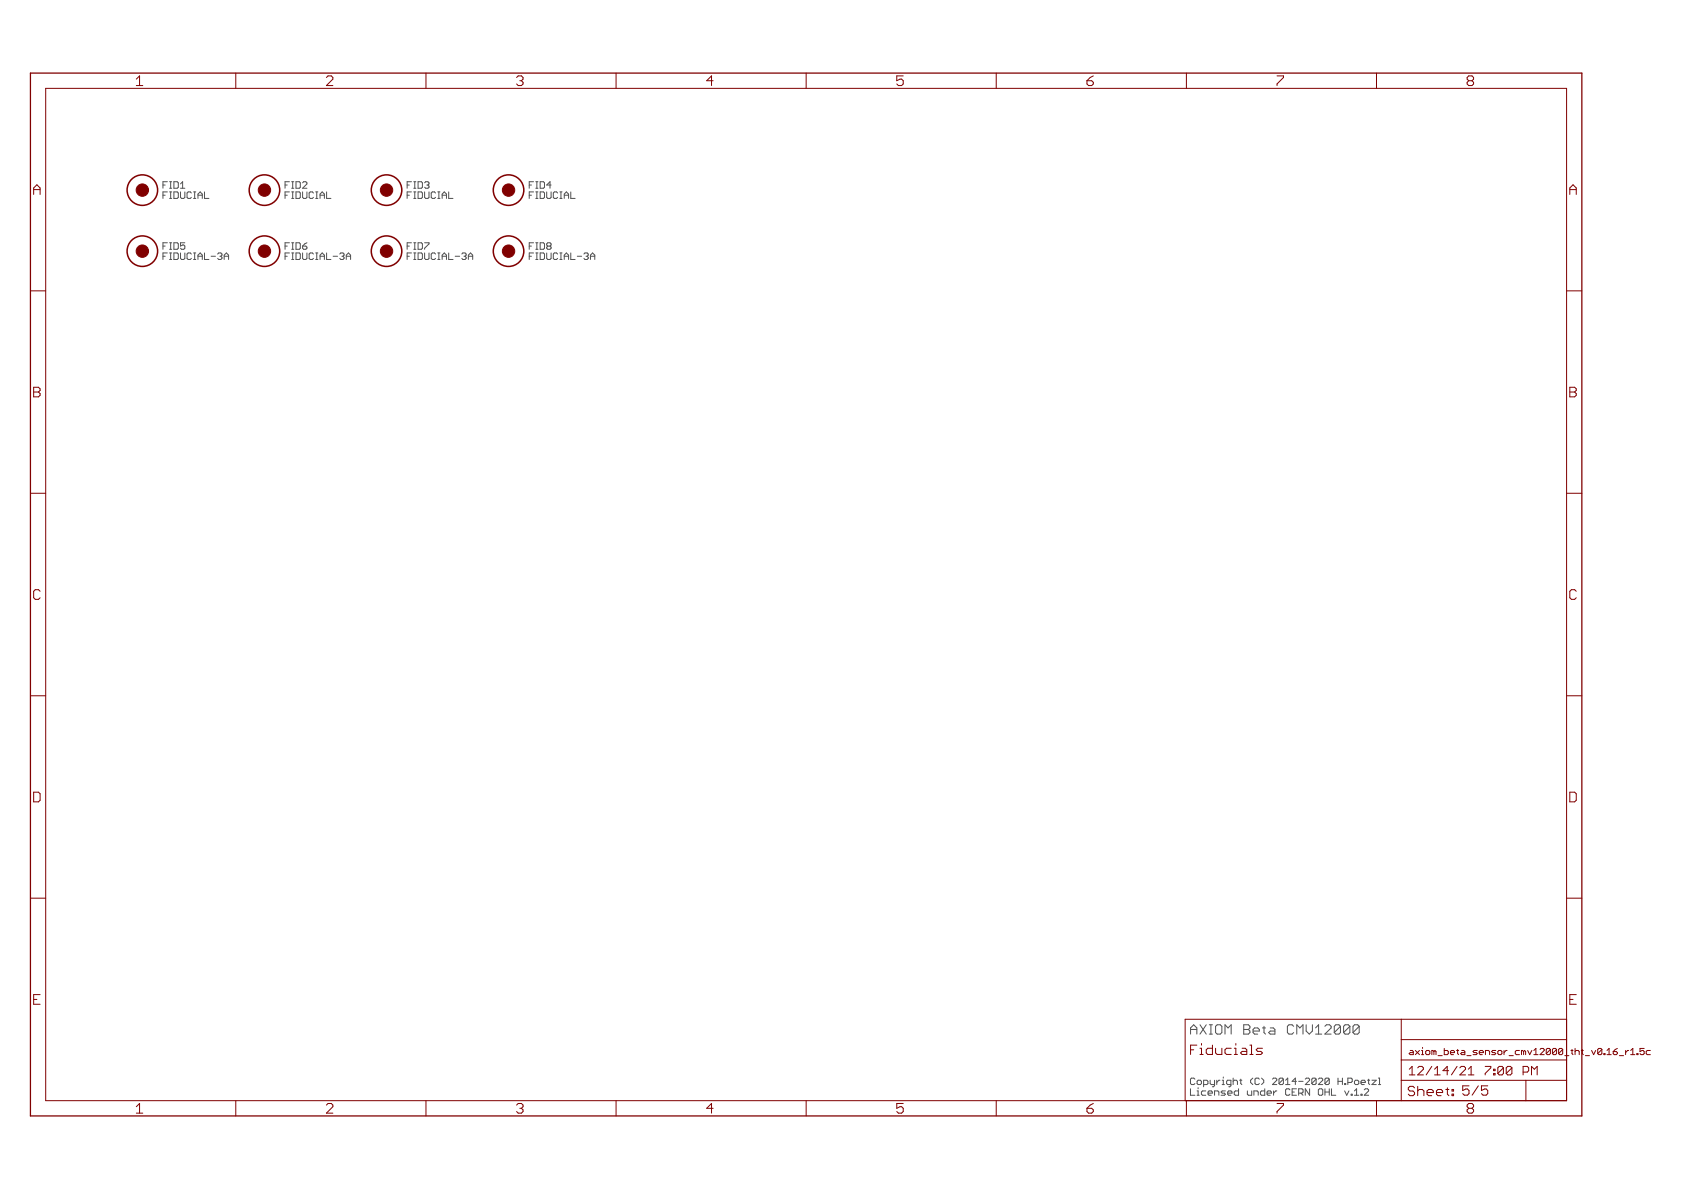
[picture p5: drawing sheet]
<svg xmlns="http://www.w3.org/2000/svg" width="420mm" height="297mm" viewBox="0 0 420 297" stroke-linecap="round" stroke-linejoin="round" font-family="sans-serif">
<path d="M338.9 255.8l.4 .4M339.3 256.2v1.5l-.4 .4M339.3 256.2l-1.5 1.5M341.7 272v.3l-1.1 1.1h1.1" fill="none" stroke="#505050" stroke-width=".25"/>
<g fill="none" stroke="#800000" stroke-width=".25">
<path d="M58.9 18.2v3.9M106.3 18.2v3.9M153.8 18.2v3.9M201.3 18.2v3.9M248.7 18.2v3.9M296.2 18.2v3.9M343.6 18.2v3.9M11.4 22.1h379.7v252.6h-379.7zM7.6 72.6h3.8M391.1 72.6h3.8M7.6 123.1h3.8M391.1 123.1h3.8"/>
<path d="M7.6 173.7h3.8M391.1 173.7h3.8M7.6 224.2h3.8M391.1 224.2h3.8M349.8 254.4v20.3M349.8 259.5h41.3M391.1 254.4h-95.2v20.3M58.9 274.7v3.9M106.3 274.7v3.9M153.8 274.7v3.9M201.3 274.7v3.9M248.7 274.7v3.9"/>
<path d="M296.2 274.7v3.9M343.6 274.7v3.9M349.8 269.7h41.3M349.8 264.6h41.3M380.9 269.7v5M411.2 262.2h.8M411.2 263.2h.8"/>
</g>
<path d="M7.6 18.2h387.3v260.4h-387.3z" fill="none" stroke="#800000" stroke-width=".32"/>
<g fill="none" stroke="#800000" stroke-width=".38">
<circle cx="35.5" cy="47.5" r="3.8"/>
<circle cx="66" cy="47.5" r="3.8"/>
<circle cx="96.5" cy="47.5" r="3.8"/>
<circle cx="127" cy="47.5" r="3.8"/>
<circle cx="35.5" cy="62.7" r="3.8"/>
<circle cx="66" cy="62.7" r="3.8"/>
<circle cx="96.5" cy="62.7" r="3.8"/>
<circle cx="127" cy="62.7" r="3.8"/>
</g>
<g fill="#800000" stroke="#800000" stroke-width=".25">
<circle cx="35.5" cy="47.5" r="1.55"/>
<circle cx="66" cy="47.5" r="1.55"/>
<circle cx="96.5" cy="47.5" r="1.55"/>
<circle cx="127" cy="47.5" r="1.55"/>
<circle cx="35.5" cy="62.7" r="1.55"/>
<circle cx="66" cy="62.7" r="1.55"/>
<circle cx="96.5" cy="62.7" r="1.55"/>
<circle cx="127" cy="62.7" r="1.55"/>
</g>
<g font-size="3.7" fill="#800000">
<text x="34" y="21.4">1</text>
<text x="81.5" y="21.4">2</text>
<text x="129" y="21.4">3</text>
<text x="176.4" y="21.4">4</text>
<text x="223.9" y="21.4">5</text>
<text x="271.4" y="21.4">6</text>
<text x="318.8" y="21.4">7</text>
<text x="366.3" y="21.4">8</text>
<text x="8.4" y="48.6">A</text>
<text x="391.9" y="48.6">A</text>
<text x="8.4" y="99.2">B</text>
<text x="391.9" y="99.2">B</text>
<text x="8.4" y="149.7">C</text>
<text x="391.9" y="149.7">C</text>
<text x="8.4" y="200.2">D</text>
<text x="391.9" y="200.2">D</text>
<text x="8.4" y="250.8">E</text>
<text x="391.9" y="250.8">E</text>
<text x="34" y="277.9">1</text>
<text x="81.5" y="277.9">2</text>
<text x="129" y="277.9">3</text>
<text x="176.4" y="277.9">4</text>
<text x="223.9" y="277.9">5</text>
<text x="271.4" y="277.9">6</text>
<text x="318.8" y="277.9">7</text>
<text x="366.3" y="277.9">8</text>
</g>
<text font-size="3.6" fill="#505050" x="297.1" y="258.2">AXIOM Beta CMV12000</text>
<g font-size="3.6" fill="#800000">
<text x="297.1" y="263.3">Fiducials</text>
<text x="351.5" y="273.6">Sheet: 5/5</text>
</g>
<g font-size="3.2" fill="#800000">
<text x="351.7" y="268.4">12/14/21</text>
<text x="369.3" y="268.4">7:00 PM</text>
</g>
<g font-size="2.5" fill="#505050">
<text x="40.6" y="47.1">FID1</text>
<text x="71.1" y="47.1">FID2</text>
<text x="101.6" y="47.1">FID3</text>
<text x="132" y="47.1">FID4</text>
<text x="40.6" y="49.6">FIDUCIAL</text>
<text x="71.1" y="49.6">FIDUCIAL</text>
<text x="101.6" y="49.6">FIDUCIAL</text>
<text x="132" y="49.6">FIDUCIAL</text>
<text x="40.6" y="64.9">FIDUCIAL-3A</text>
<text x="40.6" y="62.3">FID5</text>
<text x="71.1" y="64.9">FIDUCIAL-3A</text>
<text x="71.1" y="62.3">FID6</text>
<text x="101.6" y="64.9">FIDUCIAL-3A</text>
<text x="101.6" y="62.3">FID7</text>
<text x="132" y="64.9">FIDUCIAL-3A</text>
<text x="132" y="62.3">FID8</text>
<text x="297.1" y="270.8">Copyright (C) 2014-2020 H.Poetzl</text>
<text x="297.1" y="273.5">Licensed under CERN OHL v.1.2</text>
</g>
<g font-size="2.3" fill="#800000">
<text x="351.7" y="263.3">axiom_beta_sensor_cmv12000_t</text>
<text x="391.4" y="263.3">ht_v0.16_r1.5c</text>
</g>
</svg>
